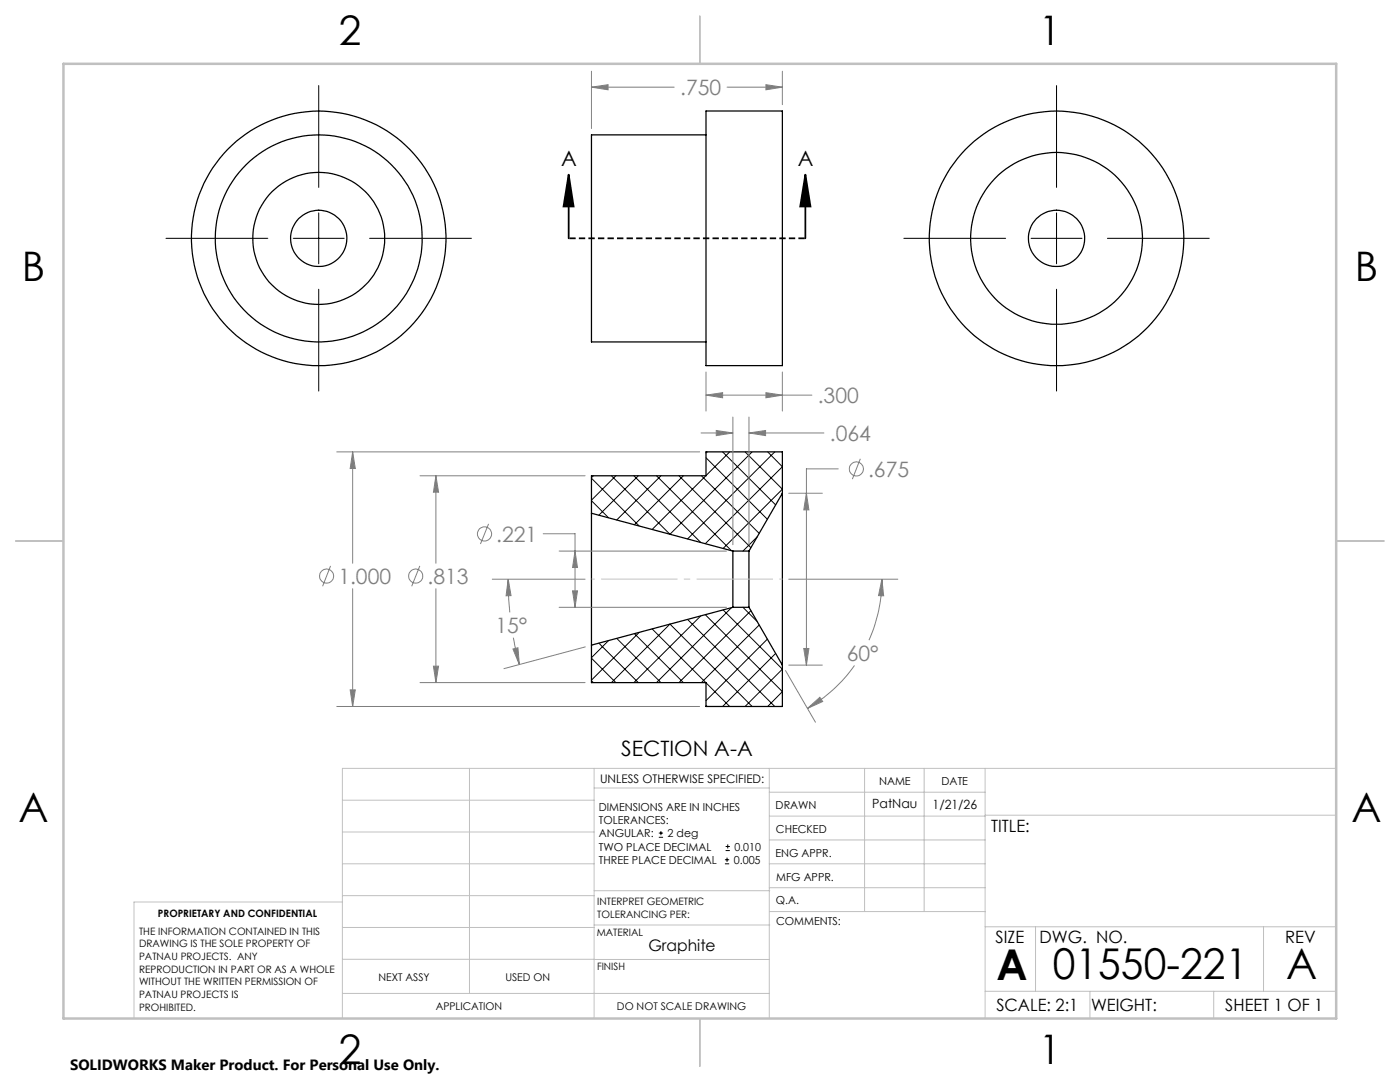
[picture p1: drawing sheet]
<svg xmlns="http://www.w3.org/2000/svg" width="279mm" height="216mm" viewBox="0 0 279 216" stroke-linecap="round" stroke-linejoin="round" font-family="sans-serif">
<g fill="none" stroke="#000" stroke-width=".25">
<path d="M140.9 22.2h15.2v50.8h-15.2zM140.9 26.9h-22.9v41.3h22.9M156.1 98.4v34.3M156.1 98.4v-8.2h-15.2v4.7h-22.9v7.5M156.1 98.4l-6.6 11.6M118 102.4v26.3M118 102.4l28.3 7.6M146.3 110v11.2M146.3 110h3.2M149.5 110v11.2M118 128.7v7.5h22.9v4.8h15.2v-8.3M146.3 121.2h3.2"/>
<path d="M146.3 121.2l-28.3 7.5M149.5 121.2l6.6 11.5"/>
<circle cx="63.6" cy="47.6" r="5.6"/>
<circle cx="63.6" cy="47.6" r="13.2"/>
<circle cx="63.6" cy="47.6" r="20.6"/>
<circle cx="63.6" cy="47.6" r="25.4"/>
<circle cx="210.8" cy="47.6" r="17.1"/>
<circle cx="210.9" cy="47.6" r="5.6"/>
<circle cx="210.9" cy="47.6" r="25.4"/>
</g>
<g fill="none" stroke="#000" stroke-width=".2">
<path d="M63.6 17.1v20.3M210.9 17.1v20.3M33.1 47.6h20.3M58.5 47.6h10.2M63.6 42.5v10.1M63.6 57.7v20.3M73.8 47.6h20.3M180.4 47.6h20.3M205.8 47.6h10.1M210.9 42.5v10.1M210.9 57.7v20.3M221 47.6h20.3"/>
<path d="M118 99.9l3.4 3.4M118 95.4l9.6 9.6M118.4 94.9l-.4 .4M122.9 94.9l-4.9 4.9M126.5 94.9l13.3 13.3M127.4 94.9l-7.9 7.9M131 94.9l15 15M131.9 94.9l-8.8 8.9M135.5 94.9l14.4 14.4M136.4 94.9l-9.8 9.8M140 94.9l11.5 11.5M140.9 94.9l-10.8 10.8"/>
<path d="M140.9 91.3l12.2 12.3M141.1 90.2l-.2 .2M144.2 90.2l10.6 10.6M145.6 90.2l-4.7 4.7M148.7 90.2l7.4 7.4-11.8 11.8M150.1 90.2l-16.4 16.4-11.7-11.7M153.2 90.2l2.9 2.9-15.3 15.4M154.6 90.2l-17.4 17.3M151.1 107.1l-2.8 2.9M118 135.9l.4 .3M118 131.3l4.9 4.9M119.5 128.3l7.9 7.9"/>
<path d="M121.4 127.8l-3.4 3.4M122 136.2l11.7-11.7 16.4 16.5M123.1 127.4l8.8 8.8M126.6 126.4l9.8 9.8M127.6 126.2l-9.6 9.5M130.1 125.5l10.8 10.7M137.2 123.6l17.4 17.4M139.8 122.9l-13.3 13.3M140.8 122.7l15.3 15.3-2.9 3M140.9 136.2l4.7 4.8M144.3 121.7l11.8 11.8-7.4 7.5M146 121.2l-15 15"/>
<path d="M148.3 121.2l2.8 2.8M149.9 121.8l-14.4 14.4M151.5 124.7l-11.5 11.5M153.1 127.5l-12.2 12.3M154.8 130.4l-10.6 10.6M140.9 140.8l.2 .2M131.5 167.1h.8M131.5 166.2h.8M131.9 165.8v.9M144.7 172.4h.8M144.7 171.6h.8M144.8 169.7h.9"/>
<path d="M144.8 168.9h.9M145.1 171.1v.9M145.2 168.5v.8"/>
</g>
<g fill="none" stroke="#808080" stroke-width=".2">
<path d="M118 17.4l3.4-.5v1zM118 14.2v11.4M118 17.4h16.5M145.1 17.4h11M152.9 16.9l3.2 .5-3.2 .5zM156.1 14.2v6.7M140.9 78.8l3.3-.4v1zM140.9 74.2v7.8M140.9 78.8h21.1M152.9 78.4l3.2 .4-3.2 .6zM156.1 74.2v7.8M67.2 90.2h72.4"/>
<path d="M70.4 90.2l.5 3.3h-1zM70.4 90.2v22.2M83.8 94.9h33M87 94.9l.5 3.3h-1zM87 94.9v17.5M139.9 86.4h6.4M142.9 85.9l3.4 .5-3.4 .5zM146.3 83.2v25.5M149.5 86.4l3.3-.5v1zM149.5 83.2v25.5M149.5 86.4h14.9M157.4 98.4h6.7"/>
<path d="M160.9 98.4l.5 3.3h-1zM167.3 93.6h-6.4v39.1M171.7 91.5l-1.6 4.1M66 112.9l-1.6 4.1M70.4 117.5v23.5M83.8 112.9l-1.6 4.1M87 117.5v18.7M97.5 104.5l-1.6 4M98.2 115.6h18.6M101.4 115.6l.6 3.3h-1zM101.4 115.6l.3 6.6M108.4 106.5h6.4v14.7"/>
<path d="M111.6 110h33.4M114.3 117.9h1l-.5 3.3zM114.8 110l.5 3.2h-1zM157.4 115.6h21.8M176 115.6l.4 3.3h-1.1zM176 115.6a29.5 29.5 0 0 1-2.6 12.1M69.9 137.7h1l-.5 3.3zM83.8 136.2h33M86.5 132.9h1l-.5 3.3zM102.4 129.5l1-.2 .2 3.3zM102.4 127.2l1.2 5.4M111.6 121.2h33.4"/>
<path d="M116.8 129.1l-16.2 4.3M156.8 133.8l5.9 10.3M157.4 132.7h6.7M160.4 129.4h1l-.5 3.3zM170.5 132.8a29.7 29.7 0 0 1-9.4 8.6M67.2 141h72.4M161.1 141.4l2.5-2.3 .6 .9z"/>
<circle cx="170.9" cy="93.6" r="1.41"/>
<circle cx="65.2" cy="114.9" r="1.41"/>
<circle cx="83" cy="114.9" r="1.41"/>
<circle cx="96.7" cy="106.5" r="1.41"/>
</g>
<path d="M113.5 34.9l1 6.3h-2zM113.5 34.9v12.7M160.7 34.9l1 6.3h-2zM160.7 34.9v12.7" fill="none" stroke="#000" stroke-width=".35"/>
<path d="M160.7 47.6h-47.2" fill="none" stroke="#000" stroke-width=".35" stroke-dasharray="1.3 .6" stroke-dashoffset="-.1" stroke-linecap="butt"/>
<path d="M118.1 115.6h38.1" fill="none" stroke="#c0c0c0" stroke-width=".2" stroke-dasharray="15.2 1.3 1.3 1.3" stroke-dashoffset="-1.9" stroke-linecap="butt"/>
<g fill="none" stroke="#c0c0c0" stroke-width=".2">
<path d="M68.3 159.7h50.3M93.7 153.3v44.9M118.6 153.3v49.9M118.6 157.2h34.9M153.5 153.3v49.9M153.5 158.1h43.1M172.5 153.3v28.6M184.4 153.3v28.6M196.6 153.3v49.9M266.7 153.3h-198.4v49.9M68.3 178.7h50.3M68.3 172.4h50.3"/>
<path d="M68.3 166h50.3M68.3 180h-41.6v23.2M118.6 177.7h35M153.5 167.6h43.1M153.5 162.8h43.1M153.5 172.4h43.1M153.5 177.1h43.1M196.6 162.7h70.1M68.3 198.2h85.2M68.3 191.4l85.2 .1M68.3 185.1h50.3M118.6 184.6h35"/>
<path d="M153.6 181.9h43M196.6 197.8h70.1M196.6 184.9h70.1M206.7 184.9v12.9M217.5 197.8v5.4M242.2 197.8v5.4M252.2 184.9v12.9"/>
</g>
<path d="M139.7 3.2v9.5M3.1 107.9h9.6M266.7 107.9h9.5M139.7 203.2v9.6" fill="none" stroke="#c0c0c0" stroke-width=".25"/>
<path d="M12.7 12.7h254v190.5h-254z" fill="none" stroke="#c0c0c0" stroke-width=".5"/>
<path d="M160.7 34.9l1 6.3h-2zM113.5 34.9l1 6.3h-2z" fill="#000"/>
<g fill="#808080">
<path d="M140.9 78.8l3.3-.4v1zM152.9 78.4l3.2 .4-3.2 .6zM118 17.4l3.4-.5v1zM152.9 16.9l3.2 .5-3.2 .5zM86.5 132.9h1l-.5 3.3zM87 94.9l.5 3.3h-1zM69.9 137.7h1l-.5 3.3zM70.4 90.2l.5 3.3h-1zM160.4 129.4h1l-.5 3.3zM160.9 98.4l.5 3.3h-1zM114.3 117.9h1l-.5 3.3zM114.8 110l.5 3.2h-1zM142.9 85.9l3.4 .5-3.4 .5zM149.5 86.4l3.3-.5v1z"/>
<path d="M101.4 115.6l.6 3.3h-1zM102.4 129.5l1-.2 .2 3.3zM161.1 141.4l2.5-2.3 .6 .9zM176 115.6l.4 3.3h-1.1z"/>
</g>
<g font-size="8.5">
<text x="198.9" y="195.5">A</text>
<text x="210.1" y="195.4">01550-221</text>
<text x="256.7" y="195.4">A</text>
</g>
<g font-size="8.1">
<text x="67.6" y="8.9">2</text>
<text x="207.3" y="8.9">1</text>
<text x="4.4" y="56.2">B</text>
<text x="270.4" y="56.2">B</text>
<text x="3.7" y="164.1">A</text>
<text x="269.7" y="164.1">A</text>
<text x="67.6" y="212.4">2</text>
<text x="207.3" y="212.4">1</text>
</g>
<g font-size="4.2" fill="#808080">
<text x="135.7" y="19">.750</text>
<text x="163.2" y="80.4">.300</text>
<text x="165.6" y="88">.064</text>
<text x="173.3" y="95.1">.675</text>
<text x="99" y="108.1">.221</text>
<text x="67.5" y="116.5">1.000</text>
<text x="85.3" y="116.5">.813</text>
<text x="98.9" y="126.3">15°</text>
<text x="169" y="131.8">60°</text>
</g>
<g font-size="4.2">
<text x="112" y="33.1">A</text>
<text x="159.2" y="33.1">A</text>
<text x="124" y="150.9">SECTION A-A</text>
</g>
<g font-size="3.4">
<text x="197.8" y="166">TITLE:</text>
<text x="198.7" y="188.1">SIZE</text>
<text x="207.5" y="188.1">DWG. NO.</text>
<text x="256.5" y="188.2">REV</text>
<text x="198.8" y="201.7">SCALE: 2:1</text>
<text x="217.7" y="201.8">WEIGHT:</text>
<text x="244.5" y="201.7">SHEET 1 OF 1</text>
</g>
<text font-size="3.2" x="129.4" y="189.8">Graphite</text>
<text font-size="3" x="14" y="213.5">SOLIDWORKS Maker Product. For Personal Use Only.</text>
<g font-size="2.5">
<text x="174.1" y="161.3">PatNau</text>
<text x="186.1" y="161.4">1/21/26</text>
</g>
<text font-size="2.4" x="119.8" y="156.2">UNLESS OTHERWISE SPECIFIED:</text>
<g font-size="2.2">
<text x="119.5" y="161.8">DIMENSIONS ARE IN INCHES</text>
<text x="154.8" y="161.4">DRAWN</text>
<text x="175.4" y="156.6">NAME</text>
<text x="187.9" y="156.7">DATE</text>
<text x="119.5" y="164.4">TOLERANCES:</text>
<text x="119.5" y="167.1">ANGULAR:</text>
<text x="133.2" y="167.1">2 deg</text>
<text x="154.9" y="166.3">CHECKED</text>
<text x="119.5" y="172.4">THREE PLACE DECIMAL</text>
<text x="119.5" y="169.7">TWO PLACE DECIMAL</text>
<text x="146.4" y="172.4">0.005</text>
<text x="146.6" y="169.7">0.010</text>
<text x="154.8" y="170.9">ENG APPR.</text>
<text x="154.9" y="175.7">MFG APPR.</text>
<text x="154.9" y="180.4">Q.A.</text>
<text x="154.9" y="184.6">COMMENTS:</text>
</g>
<g font-size="2.1">
<text x="75.5" y="195.7">NEXT ASSY</text>
<text x="100.9" y="195.7">USED ON</text>
<text x="86.9" y="201.5">APPLICATION</text>
<text x="123.1" y="201.6">DO NOT SCALE DRAWING</text>
</g>
<g font-size="2">
<text x="31.5" y="182.9">PROPRIETARY AND CONFIDENTIAL</text>
<text x="119.2" y="180.6">INTERPRET GEOMETRIC</text>
<text x="119.2" y="183.1">TOLERANCING PER:</text>
<text x="27.8" y="186.5">THE INFORMATION CONTAINED IN THIS</text>
<text x="27.8" y="189">DRAWING IS THE SOLE PROPERTY OF</text>
<text x="27.8" y="191.6">PATNAU PROJECTS. ANY</text>
<text x="119.1" y="186.7">MATERIAL</text>
<text x="27.8" y="194.1">REPRODUCTION IN PART OR AS A WHOLE</text>
<text x="27.8" y="196.6">WITHOUT THE WRITTEN PERMISSION OF</text>
<text x="119.1" y="193.5">FINISH</text>
<text x="27.8" y="199.1">PATNAU PROJECTS IS</text>
<text x="27.8" y="201.7">PROHIBITED.</text>
</g>
</svg>
